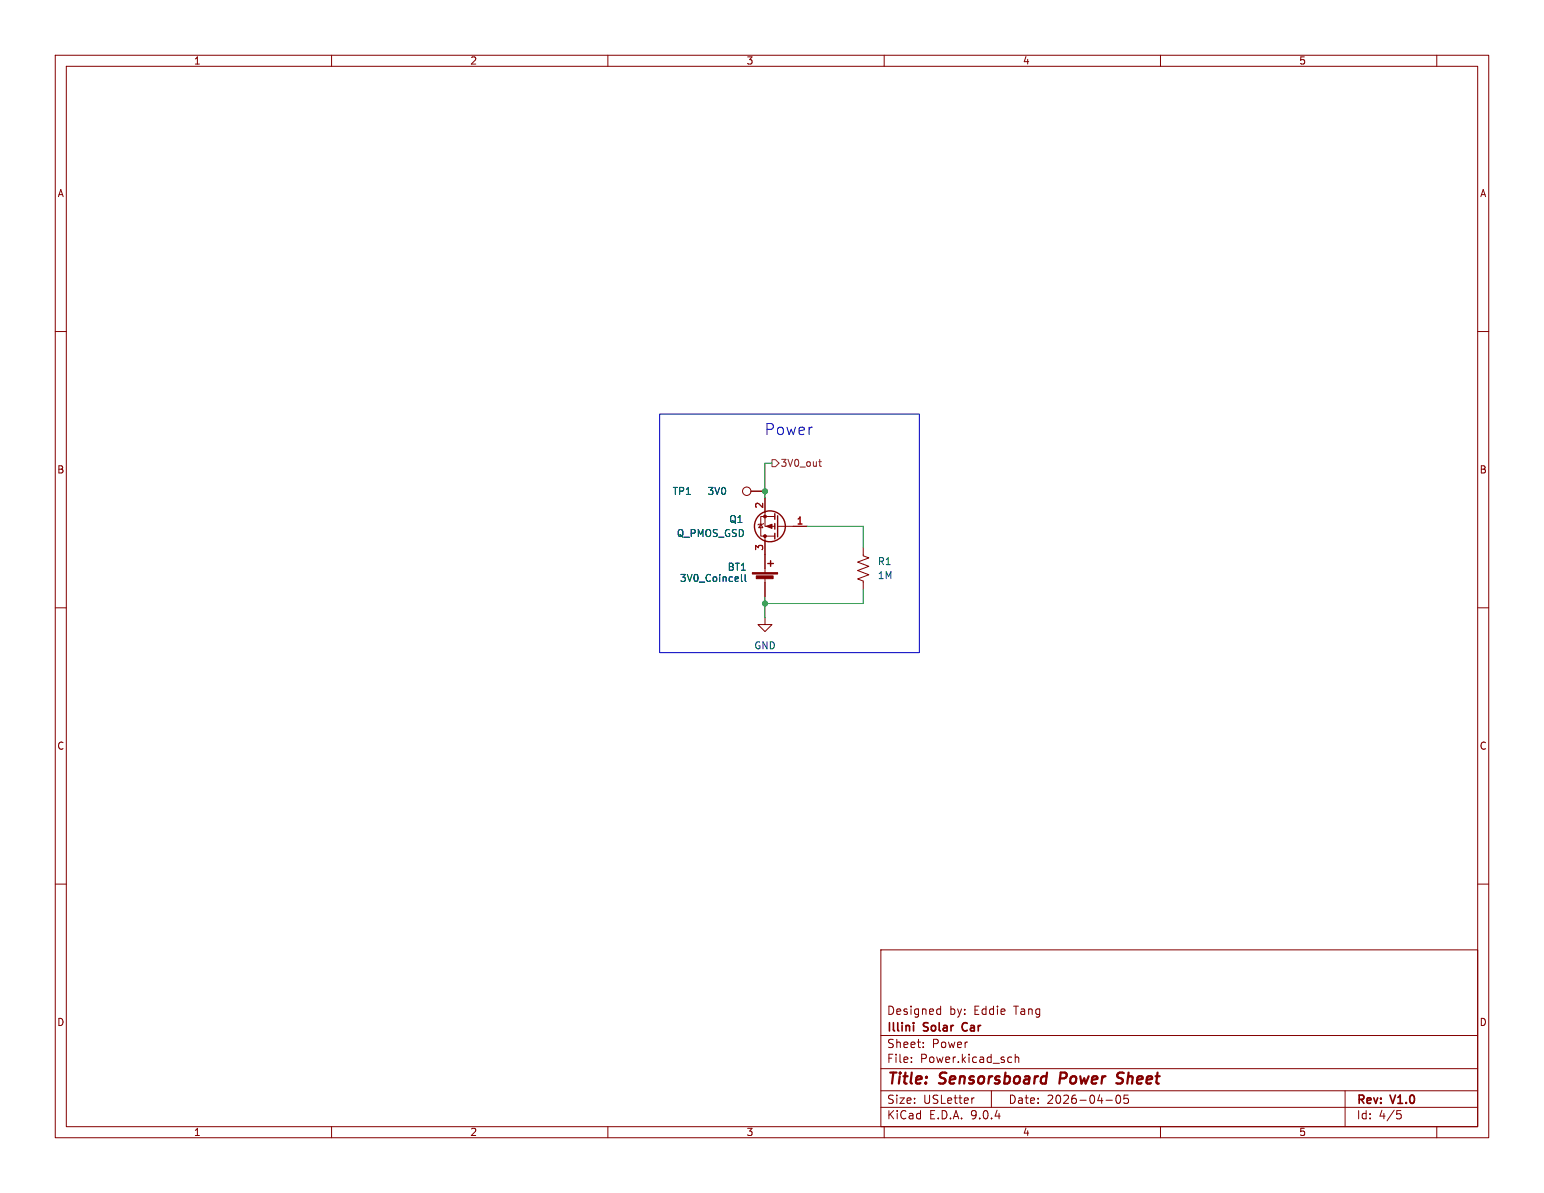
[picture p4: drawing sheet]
<svg xmlns="http://www.w3.org/2000/svg" width="279mm" height="216mm" viewBox="0 0 279 216" stroke-linecap="round" stroke-linejoin="round" font-family="sans-serif">
<g fill="none" stroke="#840000" stroke-width=".18">
<path d="M10 10h259.4v195.9h-259.4zM12 12h255.4v191.9h-255.4zM60 10v2M110 10v2M160 10v2M210 10v2M260 10v2M10 60h2M267.4 60h2M135.9 88.9h2.5M137.7 94.9l.3 .6h-.7zM138.2 94.7l-.2 .2h-.7l-.1 .1"/>
<path d="M138.4 90.2v5.1h1.8M138.4 97v6.6M140.2 93.5h-2.5v3.5h2.5M140.7 95.3h5.3M156.2 99.1v1.5l1 .4-2 .7 2 .8-2 .8 2 .7-2 .8 1 .4v1.5M10 110h2M138.4 111.8v1.2h1.3l-1.3 1.3-1.2-1.3h1.2M138.4 104.6v3.4M267.4 110h2M10 160h2M159.4 171.9h108v32h-108zM267.4 160h2"/>
<path d="M159.4 197.4h108M159.4 193.4h108M159.4 187.4h108M164.9 192.1v.2M164.9 191.4v.1M167.1 189.4v.2M167.1 188.7v.1M169.8 182.6l.4 .1M170.2 182.1v1.5M170.2 183.5l-.4 .1M176.3 198.7l-.3 .1M179.4 197.4v3"/>
<path d="M182.6 191.3l.5 .1M183.1 192.2l-.5 .1M183.7 191.4l.2-.1 .4 .1 .1 .9M183.7 190.8v1.5M200.1 199.1h1.2M202.1 198.3l.2-.1a.8 .8 0 0 1 .5 .7 .8 .8 0 0 1-.5 .8l-.2-.2-.2-.4zM204.1 198.2h-.7v.7l.2-.1h.5l.1 .2-.1 .5-.2 .2-.5-.2M243.4 197.4v6.5M60 203.9v2M110 203.9v2M159.4 200.4h108M160 203.9v2"/>
<path d="M210 203.9v2M252.8 201h.7M252.9 201.6h.4l.3 .2-.2 .6-.5 .1M260 203.9v2"/>
<circle cx="135.1" cy="88.9" r=".76"/>
</g>
<path d="M191.9 194.1l-.2 2M203.1 195.9a.85 .85 0 0 1-1.1 .1M203.1 194.1l-.7 .1a.46 .46 0 0 0-.2 .5 .46 .46 0 0 0 .3 .4l.5 .1" fill="none" stroke="#840000" stroke-width=".4"/>
<path d="M165.3 185.1v.1M165.3 185.6v1M174.2 185.3l-.1 .4 .1 .7" fill="none" stroke="#840000" stroke-width=".3"/>
<g fill="none" stroke="#840000" stroke-width=".25">
<path d="M140.2 93v1M140.2 94.7v1.1M140.2 96.5v1M140.7 93.3v3.9M138.9 102h1.1M139.4 101.5v1"/>
<circle cx="139.3" cy="95.2" r="2.79"/>
</g>
<g fill="#840000" stroke="#840000" stroke-width=".18">
<path d="M138.7 95.3l1-.4v.7z"/>
<path d="M136.1 103.6h4.6v.3h-4.6z"/>
<path d="M136.9 104.2h3v.5h-3z"/>
<circle cx="138.4" cy="97" r=".25"/>
<circle cx="138.4" cy="93.5" r=".25"/>
</g>
<path d="M134.2 104v1l.2 .2M134.8 104v1l.2 .2" fill="none" stroke="#006464" stroke-width=".18"/>
<path d="M139.7 83.2h.6l.7 .6-.7 .7h-.6zM148.2 83.6h.4M148.3 83.1v1.1l.3 .2" fill="none" stroke="#725600" stroke-width=".18"/>
<path d="M139.7 83.8h-1.3v6.4M146 95.3h10.2v3.8M138.4 108v3.8M156.2 106.7v2.5h-17.8" fill="none" stroke="#009600" stroke-width=".18"/>
<path d="M119.4 74.9h47v43.2h-47z" fill="none" stroke="#0000c2" stroke-width=".18"/>
<g fill="#009600" stroke="#009600" stroke-width=".18">
<circle cx="138.4" cy="109.2" r=".46"/>
<circle cx="138.4" cy="88.9" r=".46"/>
</g>
<text font-size="2.8" fill="#0000c2" x="138.3" y="79">Power</text>
<g font-size="2.8" fill="#840000">
<text x="160.4" y="196.8">Title:</text>
<text x="170.1" y="196.8">Sensorsboard</text>
<text x="192.6" y="196.8">Power</text>
<text x="203.8" y="196.8">Sheet</text>
</g>
<g font-size="2.1" fill="#840000">
<text x="160.4" y="183.9">Designed</text>
<text x="171.8" y="183.9">by:</text>
<text x="176.3" y="183.9">Eddie</text>
<text x="183.7" y="183.9">Tang</text>
<text x="160.4" y="189.9">Sheet:</text>
<text x="160.4" y="187.1">Illini</text>
<text x="167.2" y="187.1">Solar</text>
<text x="168.6" y="189.9">Power</text>
<text x="174.8" y="187.1">Car</text>
<text x="160.4" y="192.6">File:</text>
<text x="166.5" y="192.6">Power.kicad_sch</text>
<text x="160.4" y="202.8">KiCad</text>
<text x="160.4" y="200">Size:</text>
<text x="167.1" y="200">USLetter</text>
<text x="168.1" y="202.8">E.D.A.</text>
<text x="175.7" y="202.8">9.0.4</text>
<text x="182.4" y="200">Date:</text>
<text x="189.4" y="200">2026-04-05</text>
<text x="245.4" y="200.2">Rev:</text>
<text x="245.4" y="202.8">Id:</text>
<text x="249.5" y="202.8">4/5</text>
<text x="251.8" y="200.2">V1.0</text>
</g>
<g font-size="1.8" fill="#840000">
<text x="35" y="11.9">1</text>
<text x="85" y="11.9">2</text>
<text x="135" y="11.9">3</text>
<text x="185" y="11.9">4</text>
<text x="235" y="11.9">5</text>
<text x="10.3" y="35.9">A</text>
<text x="267.7" y="35.9">A</text>
<text x="10.3" y="85.9">B</text>
<text x="267.7" y="85.9">B</text>
<text x="10.3" y="135.9">C</text>
<text x="267.7" y="135.9">C</text>
<text x="10.3" y="185.9">D</text>
<text x="267.7" y="185.9">D</text>
<text x="35" y="205.8">1</text>
<text x="85" y="205.8">2</text>
<text x="135" y="205.8">3</text>
<text x="185" y="205.8">4</text>
<text x="235" y="205.8">5</text>
</g>
<g font-size="1.8" fill="#006464">
<text x="121.6" y="89.8">TP1</text>
<text x="127.9" y="89.8">3V0</text>
<text x="131.9" y="94.8">Q1</text>
<text x="122.4" y="97.4">Q_PMOS_GSD</text>
<text x="122.9" y="105.5">3V0_Coincell</text>
<text x="131.6" y="103.5">BT1</text>
<text x="158.8" y="102.5">R1</text>
<text x="158.8" y="105">1M</text>
<text x="136.4" y="117.7">GND</text>
</g>
<text font-size="1.8" fill="#725600" x="141.2" y="84.7">3V0_out</text>
<g font-size="1.8" fill="#a90000">
<text x="138.2" y="92.1" transform="rotate(-90 138.2 92.1)">2</text>
<text x="144.1" y="95">1</text>
<text x="138.2" y="99.8" transform="rotate(-90 138.2 99.8)">3</text>
</g>
</svg>
